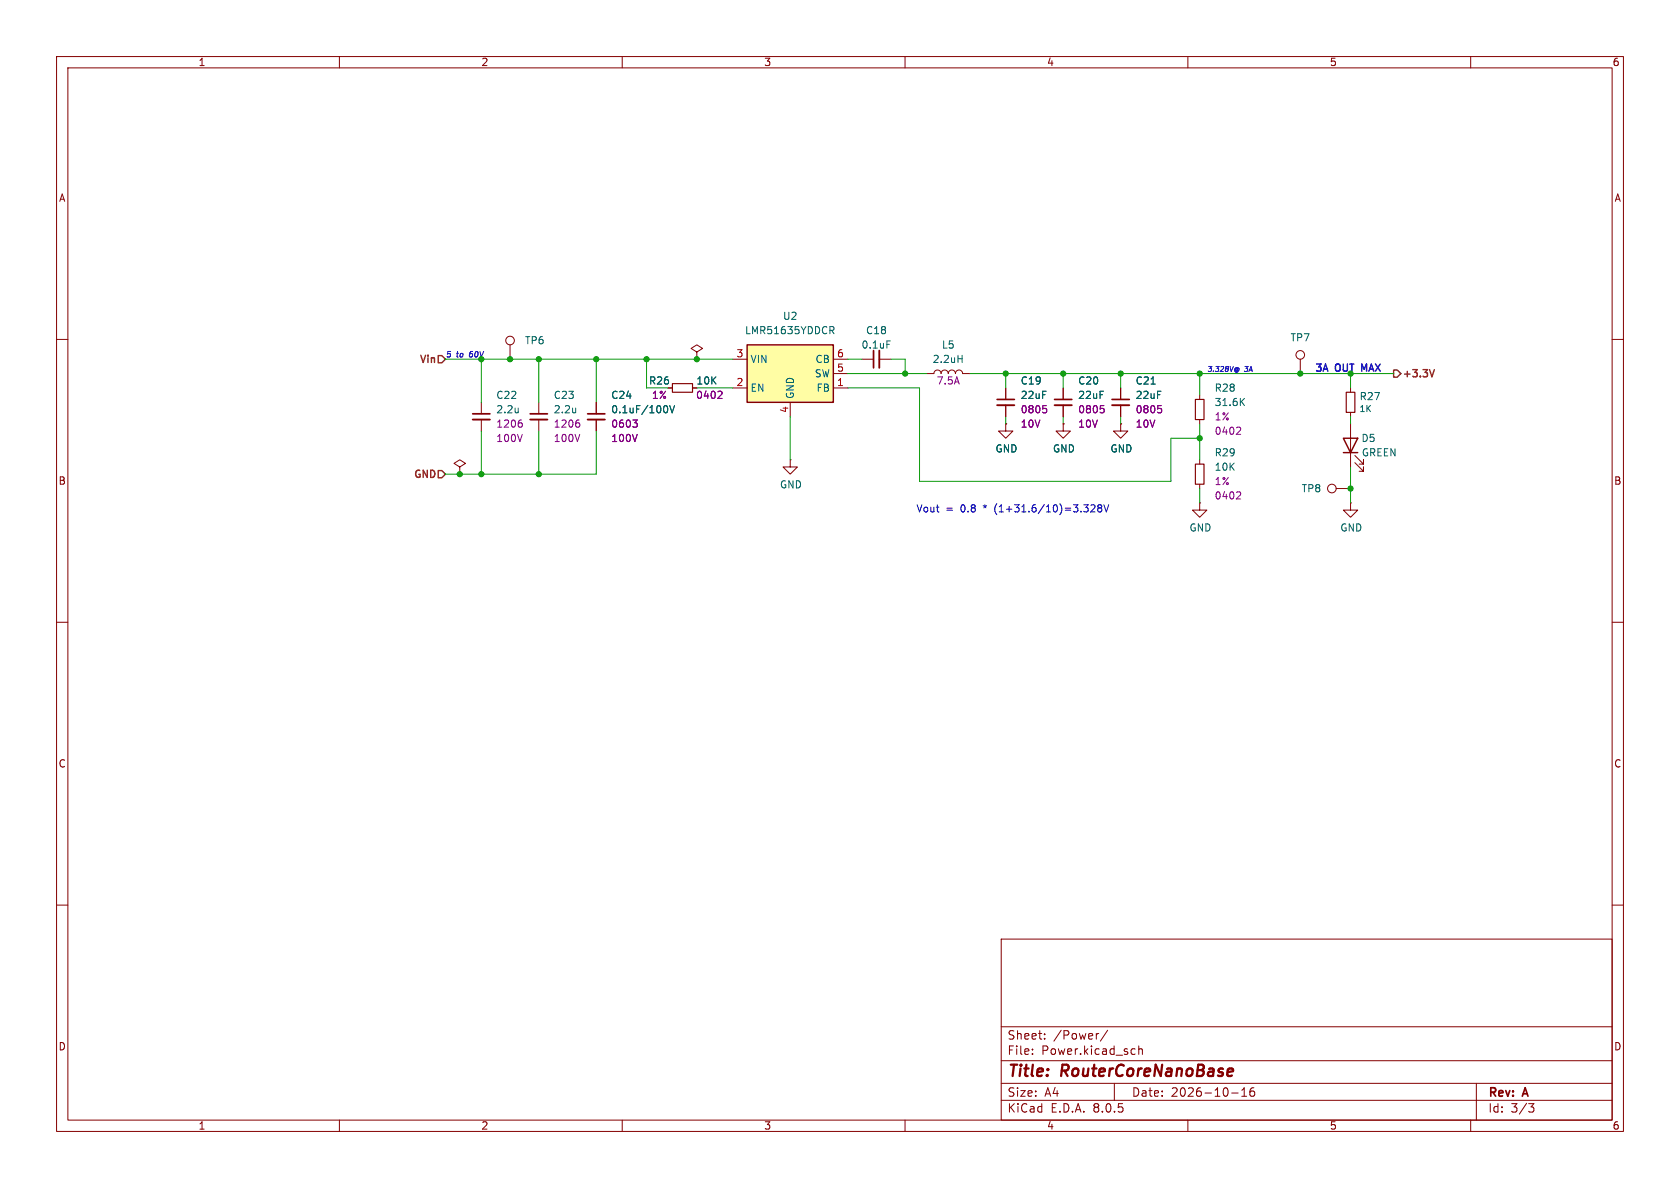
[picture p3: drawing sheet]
<svg xmlns="http://www.w3.org/2000/svg" width="297mm" height="210mm" viewBox="0 0 297 210" stroke-linecap="round" stroke-linejoin="round" font-family="sans-serif">
<g fill="none" stroke="#840000" stroke-width=".18">
<path d="M10 10h277v190h-277zM12 12h273v186h-273zM60 10v2M110 10v2M160 10v2M210 10v2M260 10v2M10 60h2M285 60h2M90.2 61v2.5M177.8 74.9v1.3h1.3l-1.3 1.3-1.3-1.3h1.3M177.8 74.9h.1"/>
<path d="M188 74.9v1.3h1.2l-1.2 1.3-1.3-1.3h1.3M188 74.9h.1M198.1 74.9v1.3h1.3l-1.3 1.3-1.3-1.3h1.3M198.1 74.9h.1M81.3 82.6l1-.7-1-.6-1 .6 1 .7v1.2M81.3 83.8h.1M10 110h2M285 110h2M10 160h2M285 160h2M177 166h108v32h-108zM60 198v2"/>
<path d="M110 198v2M160 198v2M177 194.5h108M177 191.5h108M177 187.5h108M177 181.5h108M182.5 186.3v.1M182.5 185.5v.1M184.7 183.6v.1M184.7 182.8v.1M194.2 182.7l-.2 .1M195.8 182.1l-1.3 2"/>
<path d="M197 191.5v3M200.2 185.4l.5 .1M200.7 186.3l-.5 .1M201.3 185.5l.2-.1 .4 .1 .1 .9M201.3 184.9v1.5M210 198v2M217.7 193.2h1.2M219.5 193.8h.9M219.5 192.7l.5-.4v1.5M221.7 192.3a.59 .59 0 0 0-.7 .6v.6l.1 .2 .4 .1 .2-.1 .1-.5-.1-.3h-.5l-.2 .3M260 198v2M261 191.5v6.5"/>
<path d="M270.2 195.1h1l-.5 .6 .4 .1 .1 .5-.3 .3h-.4"/>
<circle cx="90.2" cy="60.2" r=".76"/>
</g>
<path d="M217.4 188.9l.5 .1 .1 .4-1 .1M217.8 190.1l-.2 .1" fill="none" stroke="#840000" stroke-width=".4"/>
<path d="M132.1 61h15.2v10.1h-15.2z" fill="#fffda4"/>
<path d="M132.1 61h15.2v10.1h-15.2zM237.5 77.5h2.5l-1.2 2.5zM237.5 80h2.5" fill="none" stroke="#840000" stroke-width=".25"/>
<g fill="none" stroke="#840000" stroke-width=".18">
<path d="M85.1 71.1v2.1M85.1 74.2v2M95.2 71.1v2.1M95.2 74.2v2M105.4 71.1v2.1M105.4 74.2v2M118.1 68.6h.8M122.4 68.6h.8M123.2 62.2l1-.6-1-.6-1 .6 1 .6v1.3M123.2 63.5h.1M129.5 68.6h2.6M129.5 63.5h2.6"/>
<path d="M139.7 71.1v2.6M147.3 68.6h2.6M147.3 63.5h2.6M147.3 66h2.6M152.4 63.5h2M155.4 63.5h2.1M163.8 66h1.3a.64 .64 0 0 1 .6-.6 .64 .64 0 0 1 .7 .6 .64 .64 0 0 1 .6-.6 .64 .64 0 0 1 .6 .6 .64 .64 0 0 1 .7-.6 .64 .64 0 0 1 .6 .6 .64 .64 0 0 1 .6-.6 .64 .64 0 0 1 .7 .6h1.2M177.8 74.9h.1M177.8 68.6v2M177.8 71.6v2.1M188 74.9h.1M188 68.6v2"/>
<path d="M188 71.6v2.1M198.1 74.9h.1M198.1 68.6v2M198.1 71.6v2.1M212.1 69.9v.7M212.1 74.2v.7M229.9 63.5v2.5M238.8 68.6v.7M238.8 72.9v.8M238.8 74.9v7.7M139.7 81.3v1.3h1.3l-1.3 1.2-1.3-1.2h1.3M139.7 81.3h.1"/>
<path d="M212.1 88.9v1.3h1.3l-1.3 1.2-1.3-1.2h1.3M212.1 88.9h.1M212.1 81.3v.7M212.1 85.6v.8M236.2 86.4h2.6M238.8 88.9v1.3h1.2l-1.2 1.2-1.3-1.2h1.3M238.8 88.9h.1M239.5 81.8l1.5 1.5v-.7v.7h-.7M239.5 80.5l1.5 1.5v-.7v.7h-.7"/>
<circle cx="229.9" cy="62.7" r=".76"/>
<circle cx="235.5" cy="86.4" r=".76"/>
</g>
<g fill="none" stroke="#006464" stroke-width=".18">
<path d="M146.7 57.7h.5l.2 .3-.1 .3-.6 .1M147 58.4l.4 .6M91.6 72.1v.9M91.6 72.9h.1M101.8 72.1v.9M101.8 72.9h-.1M117.6 71.7a.68 .68 0 0 1 .5 .6 .68 .68 0 0 1-.5 .7M118.4 71.7l.4 1.3 .4-1.3M156.8 60.3h.6M169.4 63.4h.7M170.1 62.8v1.3M203.5 67.9h.7"/>
<path d="M219.5 71l.5 .7M220 70.4l-.7 .8"/>
</g>
<path d="M83.6 74.2h3M93.7 74.2h3.1M103.9 74.2h3M155.4 62v3M176.3 71.6h3M186.4 71.6h3.1M196.6 71.6h3" fill="none" stroke="#840000" stroke-width=".33"/>
<path d="M83.6 73.2h3M93.7 73.2h3.1M103.9 73.2h3M154.4 62v3M176.3 70.6h3M186.4 70.6h3.1M196.6 70.6h3" fill="none" stroke="#840000" stroke-width=".3"/>
<g fill="none" stroke="#840084" stroke-width=".18">
<path d="M92 74.2h.2M92.1 74.7l.2 .3v.3l-.2 .2M102.1 74.2h.3M102.3 74.7l.2 .3v.3l-.2 .2M111.9 74.2h.8l-.5 .5M112.4 74.7l.3 .3v.3l-.3 .2M127.4 69.2l.3 .2-.1 .3-.7 .7h.8M184.4 71.7h.6M184.8 72.2l.2 .2v.3l-.2 .3M194.5 71.7h.6M195 72.2l.2 .2v.3l-.2 .3M204.7 71.7h.6"/>
<path d="M205.1 72.2l.3 .2v.3l-.3 .3M219.1 75.5l.2 .3v.3l-.7 .7h.7M219.1 86.9l.2 .3v.3l-.7 .7h.7"/>
</g>
<path d="M118.9 67.8h3.5v1.5h-3.5zM211.3 70.6h1.6v3.6h-1.6zM238 69.3h1.5v3.6h-1.5zM211.3 82h1.6v3.6h-1.6z" fill="none" stroke="#840000" stroke-width=".2"/>
<path d="M77.5 62.9h.6l.6 .6-.6 .6h-.6zM246.4 65.4h.6l.6 .6-.6 .7h-.6zM252.7 65.3l.4 1.3 .5-1.3M77.5 83.2h.6l.6 .6-.6 .7h-.6z" fill="none" stroke="#725600" stroke-width=".25"/>
<path d="M219 65.1v.4M192.9 89.4l.4-.2 .3 .4-.8 .9h.8M194.3 89.8l-.2-.3 .2-.3 .4 .1 .1 .2-.2 .3M194.3 89.8l-.2 .2v.4l.2 .1h.3l.2-.2v-.3l-.2-.2M194.3 89.8h.3M195.2 89.2l.4 1.3 .4-1.3" fill="none" stroke="#0000c2" stroke-width=".18"/>
<path d="M241.2 65.3l-.5-.9v1.2" fill="none" stroke="#0000c2" stroke-width=".25"/>
<g fill="none" stroke="#009600" stroke-width=".18">
<path d="M78.7 63.5h50.8M85.1 63.5v7.6M85.1 76.2v7.6M95.2 63.5v7.6M95.2 76.2v7.6M105.4 76.2v7.6h-26.7M105.4 63.5v7.6M114.3 63.5v5.1h3.8M123.2 68.6h6.3M139.7 73.7v7.6M149.9 63.5h2.5M149.9 66h13.9"/>
<path d="M149.9 68.6h12.7v16.5h44.4v-7.6h5.1M157.5 63.5h2.5v2.5M171.4 66h75M177.8 66v2.6M177.8 73.7v1.2M188 66v2.6M188 73.7v1.2M198.1 66v2.6M198.1 73.7v1.2M212.1 66v3.9M212.1 74.9v6.4M238.8 66v2.6"/>
<path d="M238.8 73.7v1.2M212.1 86.4v2.5M238.8 82.6v6.3"/>
</g>
<g fill="#009600" stroke="#009600" stroke-width=".18">
<circle cx="188" cy="66" r=".46"/>
<circle cx="198.1" cy="66" r=".46"/>
<circle cx="212.1" cy="66" r=".46"/>
<circle cx="177.8" cy="66" r=".46"/>
<circle cx="123.2" cy="63.5" r=".46"/>
<circle cx="85.1" cy="83.8" r=".46"/>
<circle cx="81.3" cy="83.8" r=".46"/>
<circle cx="95.2" cy="63.5" r=".46"/>
<circle cx="105.4" cy="63.5" r=".46"/>
<circle cx="90.2" cy="63.5" r=".46"/>
<circle cx="160" cy="66" r=".46"/>
<circle cx="95.2" cy="83.8" r=".46"/>
<circle cx="114.3" cy="63.5" r=".46"/>
<circle cx="85.1" cy="63.5" r=".46"/>
<circle cx="238.8" cy="86.4" r=".46"/>
<circle cx="229.9" cy="66" r=".46"/>
<circle cx="238.8" cy="66" r=".46"/>
<circle cx="212.1" cy="77.5" r=".46"/>
</g>
<g font-size="2.8" fill="#840000">
<text x="178" y="190.9">Title:</text>
<text x="187.7" y="190.9">RouterCoreNanoBase</text>
</g>
<g font-size="2.1" fill="#840000">
<text x="178" y="184">Sheet:</text>
<text x="186.2" y="184">/Power/</text>
<text x="178" y="186.7">File:</text>
<text x="184.1" y="186.7">Power.kicad_sch</text>
<text x="178" y="196.9">KiCad</text>
<text x="178" y="194.1">Size:</text>
<text x="184.7" y="194.1">A4</text>
<text x="185.7" y="196.9">E.D.A.</text>
<text x="193.3" y="196.9">8.0.5</text>
<text x="200" y="194.1">Date:</text>
<text x="207" y="194.1">2026-10-16</text>
<text x="263" y="194.3">Rev:</text>
<text x="263" y="196.9">Id:</text>
<text x="267.1" y="196.9">3/3</text>
<text x="269.4" y="194.3">A</text>
</g>
<g font-size="1.8" fill="#840000">
<text x="35" y="11.9">1</text>
<text x="85" y="11.9">2</text>
<text x="135" y="11.9">3</text>
<text x="185" y="11.9">4</text>
<text x="235" y="11.9">5</text>
<text x="285" y="11.9">6</text>
<text x="10.3" y="35.9">A</text>
<text x="285.3" y="35.9">A</text>
<text x="10.3" y="85.9">B</text>
<text x="285.3" y="85.9">B</text>
<text x="10.3" y="135.9">C</text>
<text x="285.3" y="135.9">C</text>
<text x="10.3" y="185.9">D</text>
<text x="285.3" y="185.9">D</text>
<text x="35" y="199.9">1</text>
<text x="85" y="199.9">2</text>
<text x="135" y="199.9">3</text>
<text x="185" y="199.9">4</text>
<text x="235" y="199.9">5</text>
<text x="285" y="199.9">6</text>
</g>
<g font-size="1.8" fill="#006464">
<text x="131.6" y="59.3">LMR51635YDDCR</text>
<text x="138.3" y="56.7">U2</text>
<text x="153" y="59.3">C18</text>
<text x="92.7" y="61.1">TP6</text>
<text x="132.6" y="64.4">VIN</text>
<text x="144.1" y="64.4">CB</text>
<text x="152.2" y="61.8">0.1uF</text>
<text x="164.8" y="64.4">2.2uH</text>
<text x="166.4" y="61.8">L5</text>
<text x="228" y="60.6">TP7</text>
<text x="87.6" y="70.7">C22</text>
<text x="97.8" y="70.7">C23</text>
<text x="108" y="70.7">C24</text>
<text x="114.6" y="68.2">R26</text>
<text x="123" y="68.2">10K</text>
<text x="132.6" y="69.4">EN</text>
<text x="140.6" y="70.6" transform="rotate(-90 140.6 70.6)">GND</text>
<text x="143.9" y="66.9">SW</text>
<text x="144.3" y="69.4">FB</text>
<text x="180.3" y="68.2">C19</text>
<text x="180.3" y="70.7">22uF</text>
<text x="190.5" y="68.2">C20</text>
<text x="190.5" y="70.7">22uF</text>
<text x="200.7" y="68.2">C21</text>
<text x="200.7" y="70.7">22uF</text>
<text x="214.6" y="72">31.6K</text>
<text x="214.6" y="69.4">R28</text>
<text x="240.3" y="70.9">R27</text>
<text x="87.6" y="73.3">2.2u</text>
<text x="97.8" y="73.3">2.2u</text>
<text x="108" y="73.3">0.1uF/100V</text>
<text x="175.9" y="80.2">GND</text>
<text x="186.1" y="80.2">GND</text>
<text x="196.2" y="80.2">GND</text>
<text x="214.6" y="80.9">R29</text>
<text x="214.6" y="83.4">10K</text>
<text x="240.6" y="78.3">D5</text>
<text x="240.7" y="80.9">GREEN</text>
<text x="137.8" y="86.5">GND</text>
<text x="230" y="87.2">TP8</text>
<text x="210.2" y="94.2">GND</text>
<text x="236.9" y="94.2">GND</text>
</g>
<g font-size="1.8" fill="#725600">
<text x="73.9" y="64.5">Vin</text>
<text x="247.8" y="67.1">+3.3V</text>
<text x="72.9" y="84.8">GND</text>
</g>
<g font-size="1.8" fill="#a90000">
<text x="130.1" y="63.2">3</text>
<text x="147.9" y="65.8">5</text>
<text x="147.9" y="63.2">6</text>
<text x="130.1" y="68.3">2</text>
<text x="147.9" y="68.3">1</text>
<text x="139.4" y="73.1" transform="rotate(-90 139.4 73.1)">4</text>
</g>
<g font-size="1.8" fill="#0000c2">
<text x="232.4" y="65.8">3A</text>
<text x="236.2" y="65.8">OUT</text>
<text x="241.3" y="65.8">MAX</text>
<text x="161.9" y="90.8">Vout</text>
<text x="167.2" y="90.8">=</text>
<text x="169.9" y="90.8">0.8</text>
<text x="174.1" y="90.8">*</text>
<text x="176.3" y="90.8">(1+31.6/10)=3.328V</text>
</g>
<g font-size="1.8" fill="#840084">
<text x="115.2" y="70.7">1%</text>
<text x="123" y="70.7">0402</text>
<text x="165.5" y="68.2">7.5A</text>
<text x="87.6" y="75.8">1206</text>
<text x="97.8" y="75.8">1206</text>
<text x="108" y="75.8">0603</text>
<text x="180.3" y="73.3">0805</text>
<text x="180.3" y="75.8">10V</text>
<text x="190.5" y="73.3">0805</text>
<text x="190.5" y="75.8">10V</text>
<text x="200.7" y="73.3">0805</text>
<text x="200.7" y="75.8">10V</text>
<text x="214.6" y="74.5">1%</text>
<text x="214.6" y="77.1">0402</text>
<text x="87.6" y="78.3">100V</text>
<text x="97.8" y="78.3">100V</text>
<text x="108" y="78.3">100V</text>
<text x="214.6" y="86">1%</text>
<text x="214.6" y="88.5">0402</text>
</g>
<text font-size="1.5" fill="#006464" x="240.2" y="73">1K</text>
<g font-size="1.4" fill="#0000c2">
<text x="78.7" y="63.3">5</text>
<text x="80.7" y="63.3">to</text>
<text x="83.2" y="63.3">60V</text>
</g>
<g font-size="1.2" fill="#0000c2">
<text x="213.4" y="65.8">3.328V@</text>
<text x="220" y="65.8">3A</text>
</g>
</svg>
